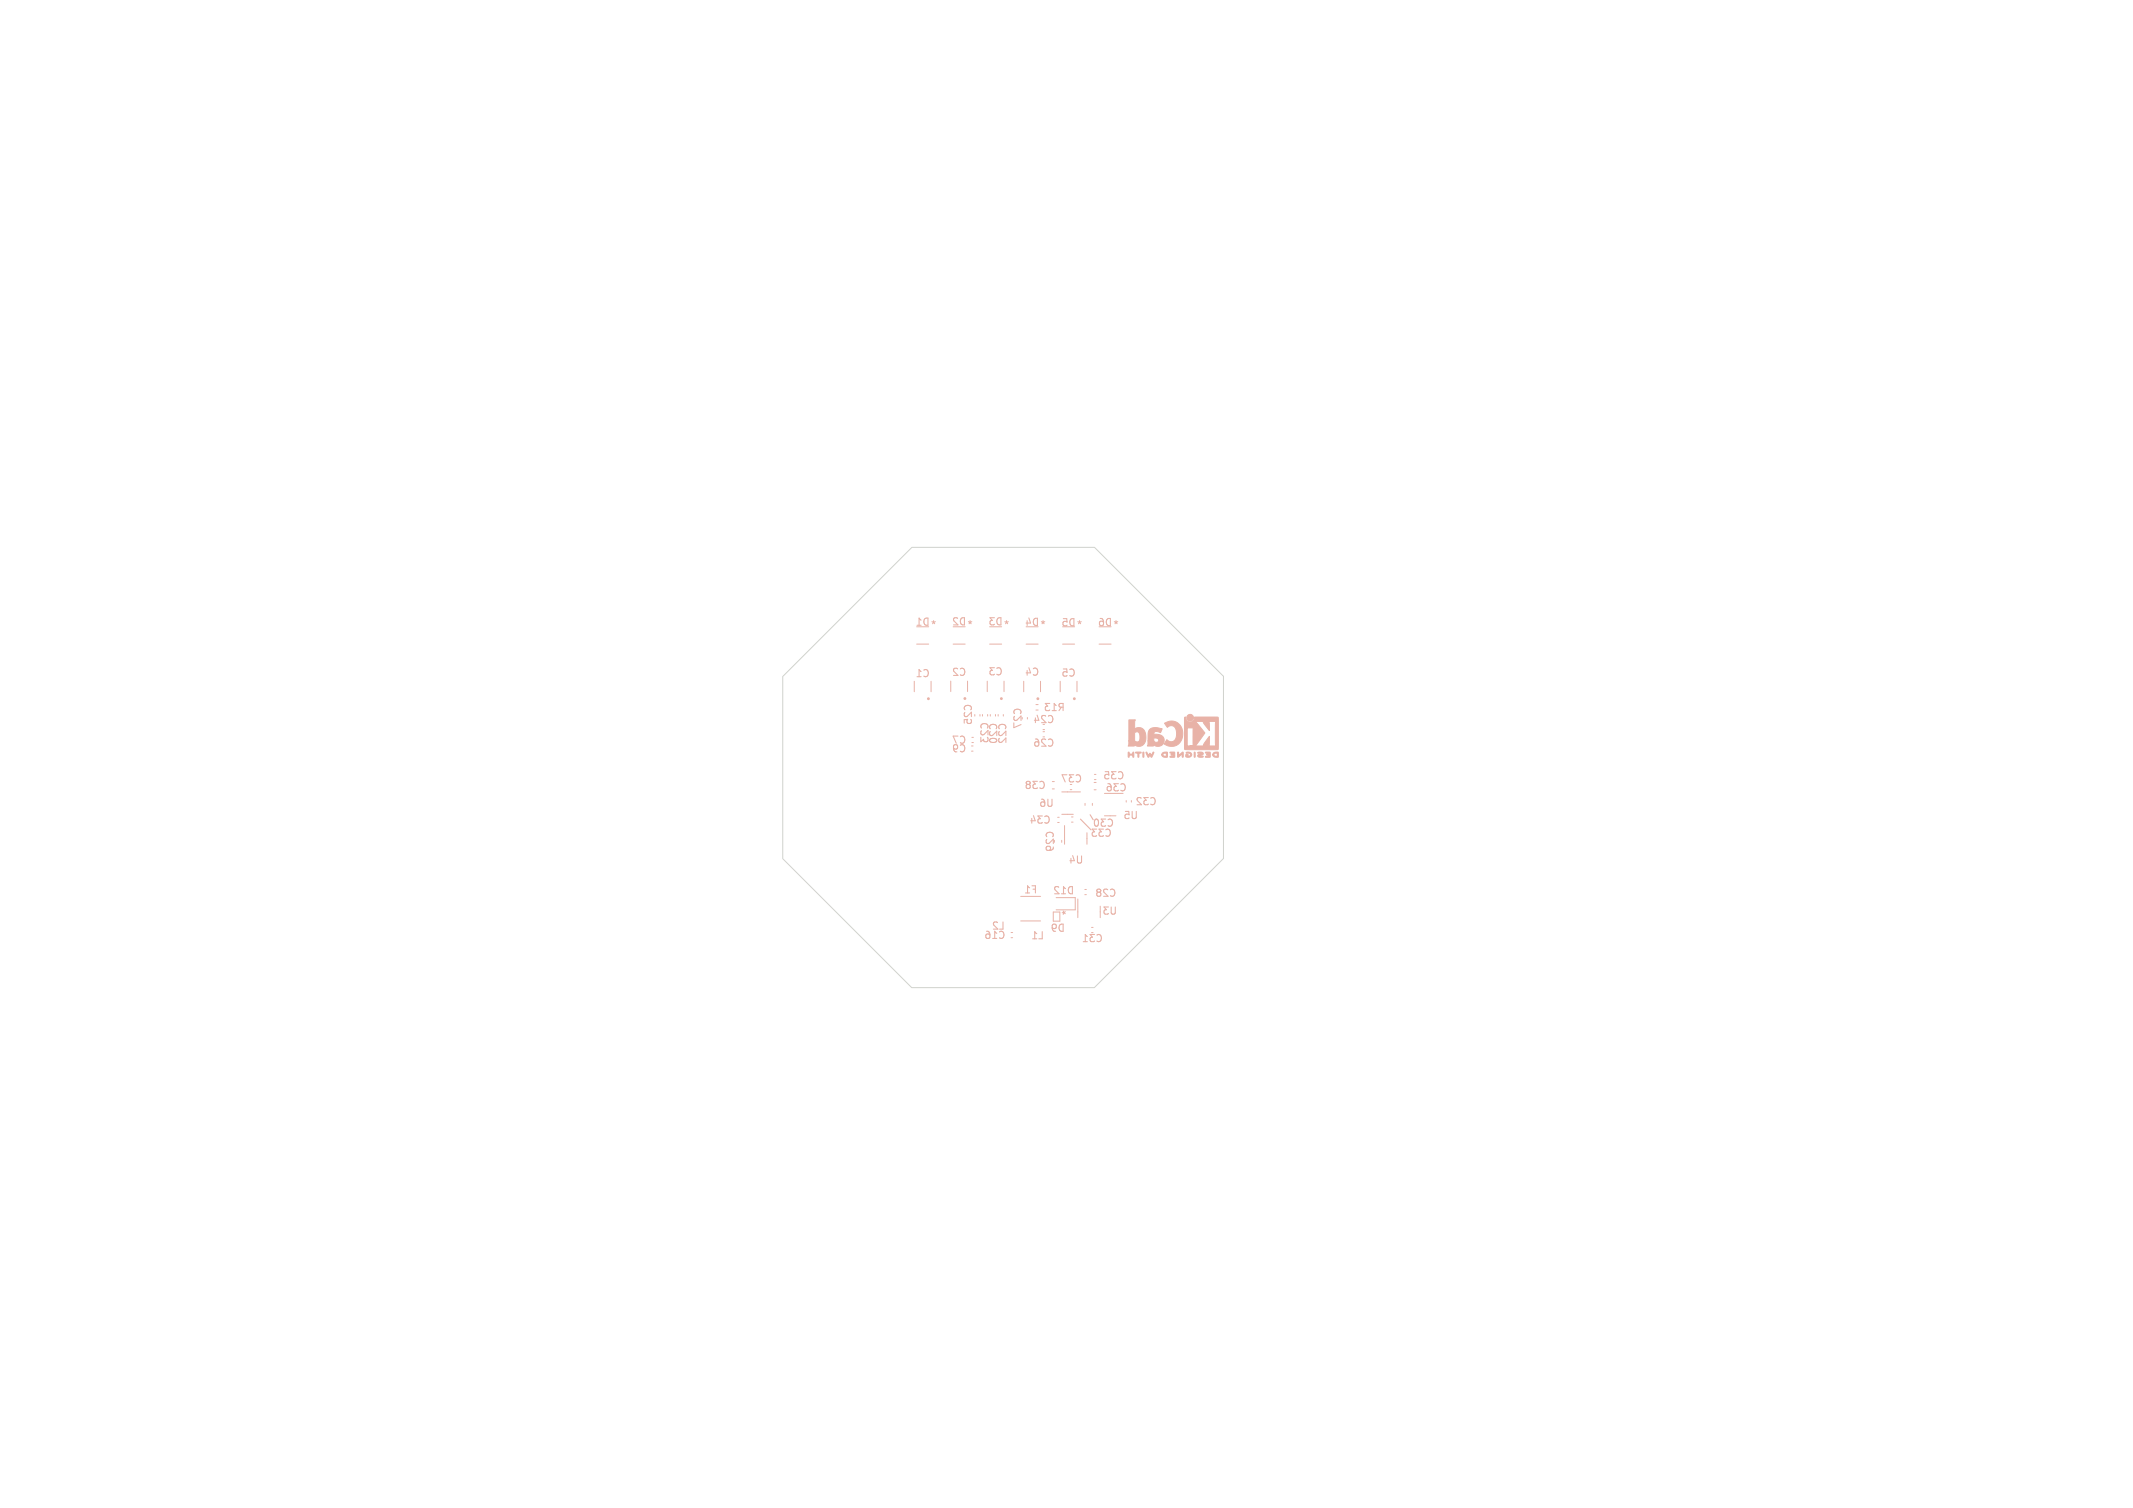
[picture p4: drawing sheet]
<svg xmlns="http://www.w3.org/2000/svg" width="297mm" height="210mm" viewBox="0 0 297 210" stroke-linecap="round" stroke-linejoin="round" font-family="sans-serif">
<path d="M150.4 114.1l1.5 1.5M151.8 113.5l.4 .7M153.3 130.4v.5" fill="none" stroke="#e8b2a7" stroke-width=".15"/>
<g fill="none" stroke="#e8b2a7" stroke-width=".14">
<path d="M127.3 94.9v1.4M127.6 89.7h1.7M129.6 94.9v1.4M132.4 94.9v1.4M132.7 89.7h1.7M134.7 94.9v1.4M136.5 99.5v.2M136.8 99.5v.2M137.5 94.9v1.4M137.5 99.5v.2M137.8 89.7h1.7M137.9 99.5v.2"/>
<path d="M138.6 99.5v.2M139 99.5v.2M139.7 99.5v.2M139.8 94.9v1.4M142.5 94.9v1.4M142.9 89.7h1.7M143.1 99.9v.2M144.2 98.1h.4M144.2 98.9h.4M144.9 94.9v1.4M147.6 94.9v1.4M148 89.7h1.6"/>
<path d="M150 94.9v1.4M153 89.7h1.7M135.3 103.9h.2M135.3 104.6h.2M135.3 102.7h.2M135.3 103.4h.2M145.2 102.6h.2M145.2 101.9h.2M145.2 101.6h.2M146.5 109.9h.3M146.5 108.8h.3M147.3 113.8h.2"/>
<path d="M147.3 114.5h.2M147.8 117v.3M147.8 113.4h1.6M147.8 110.3h2.6M148.2 115v2.6M149 110h.2M149.2 114.5h.2M149.2 113.8h.2M151.1 111.9v.3M151.3 116v1.6M152.1 111.9v.3M152.3 110h.3"/>
<path d="M152.3 109h.3M152.4 108.6h.2M152.4 107.8h.2M153.8 113.6h1.6M156.8 111.5v.2M157.5 111.5v.2M140.8 129.9h.2M140.8 130.6h.2M142.1 128.3h2.8M142.1 124.8h2.8M146.7 127h.9v1.3h-.9zM147.1 125h2.6v1.7h-2.6"/>
<path d="M150.1 125.2v2.6M151.1 123.9h.2M151.1 124.6h.2M152 129.2h.2"/>
</g>
<g fill="none" stroke="#e8b2a7" stroke-width=".2">
<circle cx="129.3" cy="97.3" r=".1"/>
<circle cx="134.4" cy="97.3" r=".1"/>
<circle cx="139.4" cy="97.3" r=".1"/>
<circle cx="144.5" cy="97.3" r=".1"/>
<circle cx="149.6" cy="97.3" r=".1"/>
</g>
<g fill="#e8b2a7" stroke="#e8b2a7" stroke-width=".14">
<path d="M159.1 104.8h.2l-.1 .7-.1-.1z"/>
<path d="M166.3 104.8h.1v.7l-.1-.1z"/>
<path d="M158.1 104.8h.8v.1h-.3l-.1 .6-.1-.1v-.5h-.3z"/>
<path d="M157.1 104.8h.1v.2h.5v-.2h.2v.6h-.2v-.2h-.5v.2h-.1z"/>
<path d="M161.9 104.9l.6-.1v.7l-.4-.1-.2-.1-.1-.2h.1l.2 .2h.3v-.4h-.3l-.2 .2h-.1z"/>
<path d="M169 104.9a.39 .39 0 0 1 .3-.2 .39 .39 0 0 1 .3 .2v.5a.59 .59 0 0 1-.7-.3h.1l.2 .2h.3v-.4h-.4l-.1 .2h-.1z"/>
<path d="M164 104.8h.1v.4l.4-.4a.13 .13 0 0 1 .2-.1 .13 .13 0 0 1 .1 .2v.4a.11 .11 0 0 1-.1 .1 .11 .11 0 0 1-.1 0 .11 .11 0 0 1 0-.1v-.3l-.4 .4a.15 .15 0 0 1-.2 0 .15 .15 0 0 1 0-.2z"/>
<path d="M165.2 104.8a.44 .44 0 0 1 .5-.1 .44 .44 0 0 1 .2 .6 .4 .4 0 0 1-.5 .2 .4 .4 0 0 1-.3-.4h.3l-.2 .1a.27 .27 0 0 0 .4 .1 .27 .27 0 0 0 .1-.3l-.5-.1z"/>
<path d="M162.9 104.8l.6-.1 .1 .5a.23 .23 0 0 1-.1 .3 .23 .23 0 0 1-.3 0h-.3v-.1l.5-.1v-.1l-.3-.1 .3-.1v-.1h-.5z"/>
<path d="M167.9 104.8l.4-.1a.18 .18 0 0 1 .2 .1 .18 .18 0 0 1 0 .2v.2a.23 .23 0 0 1 0 .3 .23 .23 0 0 1-.3 0h-.3l-.1-.1 .6-.1v-.1l-.4-.1 .4-.1v-.1h-.5z"/>
<path d="M159.6 104.8h.1l.2 .4 .1-.1a.16 .16 0 0 1 .1-.2 .16 .16 0 0 1 .2 .2v.1l.3-.5a.67 .67 0 0 1-.2 .7l-.1 .1-.2-.4-.1 .3-.1 .1z"/>
<path d="M166.8 104.8a.54 .54 0 0 1 .7 .2l-.5 .2a.32 .32 0 0 0 .4 .1h.1a.5 .5 0 0 1-.7 0 .37 .37 0 0 1 .5-.3l.1-.1h-.6z"/>
<path d="M162.1 100.7a1.63 1.63 0 0 1 1.9 0 1.63 1.63 0 0 1 .7 1.8 1.52 1.52 0 0 1-1 1.3 1.52 1.52 0 0 1-1.6-.2l.4-.6a.78 .78 0 0 0 .9 .2 .78 .78 0 0 0 .4-.9v-.2a.81 .81 0 0 0-1-1l-.3 .2z"/>
<path d="M157.2 100.3h.9l-.1 .2v1a.99 .99 0 0 1 1.1 0 .99 .99 0 0 1 .5 1 1.05 1.05 0 0 1-.3 1.1 1.05 1.05 0 0 1-1.2 .2l-.2-.1v.2h-.8l.1-.7h.8a.46 .46 0 0 0 .6 0 .46 .46 0 0 0 .1-.6 .5 .5 0 0 0-.1-.5 .5 .5 0 0 0-.6-.1v1.2h-.8z"/>
<path d="M160.1 101.6a1.94 1.94 0 0 1 1.7-.1l-.2 .5-.2-.1a.44 .44 0 0 0-.5 0 .44 .44 0 0 0-.3 .4 1.09 1.09 0 0 1 1.5 .8 .88 .88 0 0 1-.5 .8 .88 .88 0 0 1-1-.2v.2h-.8v-.7h.9a.34 .34 0 0 0 .4 .2 .34 .34 0 0 0 .2-.5 .34 .34 0 0 0-.5-.1h-.1v.4h-.9l.1-.7a1.25 1.25 0 0 1 .2-.9z"/>
<path d="M165 99.9h.1a.61 .61 0 0 0 .6 .7 .61 .61 0 0 0 .6-.7h3.3v4.5h-4.6l-.1-.5h2.7l.1-.4 .7-1v1.1l-.1 .3h1l-.1-.3v-2.1v-.8l.1-.2h-1l.1 .3v.9l-.7-.9-.2-.3h-1.1l1.4 1.6-1.4 1.8h-.7h.5l-.1-.7 .1-1.8h-.9v2.3l-.1 .2h-.3z"/>
<circle cx="165.7" cy="99.9" r=".47"/>
</g>
<circle cx="139.7" cy="106.9" r="33.2" fill="none" stroke="#d0d2cd" stroke-width=".14"/>
<g font-size="1.4" fill="#e8b2a7">
<text x="127.4" y="87.3">D1</text>
<text x="129.5" y="87.7">*</text>
<text x="132.5" y="87.3">D2</text>
<text x="134.6" y="87.7">*</text>
<text x="137.6" y="87.3">D3</text>
<text x="139.7" y="87.7">*</text>
<text x="142.6" y="87.3">D4 *</text>
<text x="147.7" y="87.4">D5 *</text>
<text x="152.8" y="87.4">D6 *</text>
<text x="127.4" y="94.5">C1</text>
<text x="132.5" y="94.3">C2</text>
<text x="137.6" y="94.2">C3</text>
<text x="142.6" y="94.3">C4</text>
<text x="147.7" y="94.4">C5</text>
<text x="135.5" y="101" transform="rotate(-90 135.5 101)">C25</text>
<text x="142.4" y="101.6" transform="rotate(-90 142.4 101.6)">C27</text>
<text x="143.8" y="100.9">C24</text>
<text x="145.3" y="99.2">R13</text>
<text x="132.5" y="104.9">C9</text>
<text x="132.5" y="103.7">C7</text>
<text x="137.8" y="103.6" transform="rotate(-90 137.8 103.6)">C23</text>
<text x="139" y="103.7" transform="rotate(-90 139 103.7)">C20</text>
<text x="140.3" y="103.7" transform="rotate(-90 140.3 103.7)">C22</text>
<text x="143.8" y="104.1">C26</text>
<text x="142.6" y="110">C38</text>
<text x="144.6" y="112.5">U6</text>
<text x="147.7" y="109.1">C37</text>
<text x="153.6" y="108.7">C35</text>
<text x="153.9" y="110.4">C36</text>
<text x="158" y="112.3">C32</text>
<text x="143.3" y="114.9">C34</text>
<text x="146.9" y="118.7" transform="rotate(-90 146.9 118.7)">C29</text>
<text x="151.8" y="116.7">C33</text>
<text x="152.1" y="115.3">C30</text>
<text x="156.4" y="114.2">U5</text>
<text x="142.5" y="124.6">F1</text>
<text x="146.6" y="124.7">D12</text>
<text x="148.7" y="120.4">U4</text>
<text x="152.4" y="125">C28</text>
<text x="137" y="130.9">C16</text>
<text x="138" y="129.6">L2</text>
<text x="143.5" y="131">L1</text>
<text x="146.2" y="129.9">D9</text>
<text x="149.1" y="127.6" transform="rotate(-90 149.1 127.6)">*</text>
<text x="150.6" y="131.4">C31</text>
<text x="153.4" y="127.5">U3</text>
</g>
</svg>
